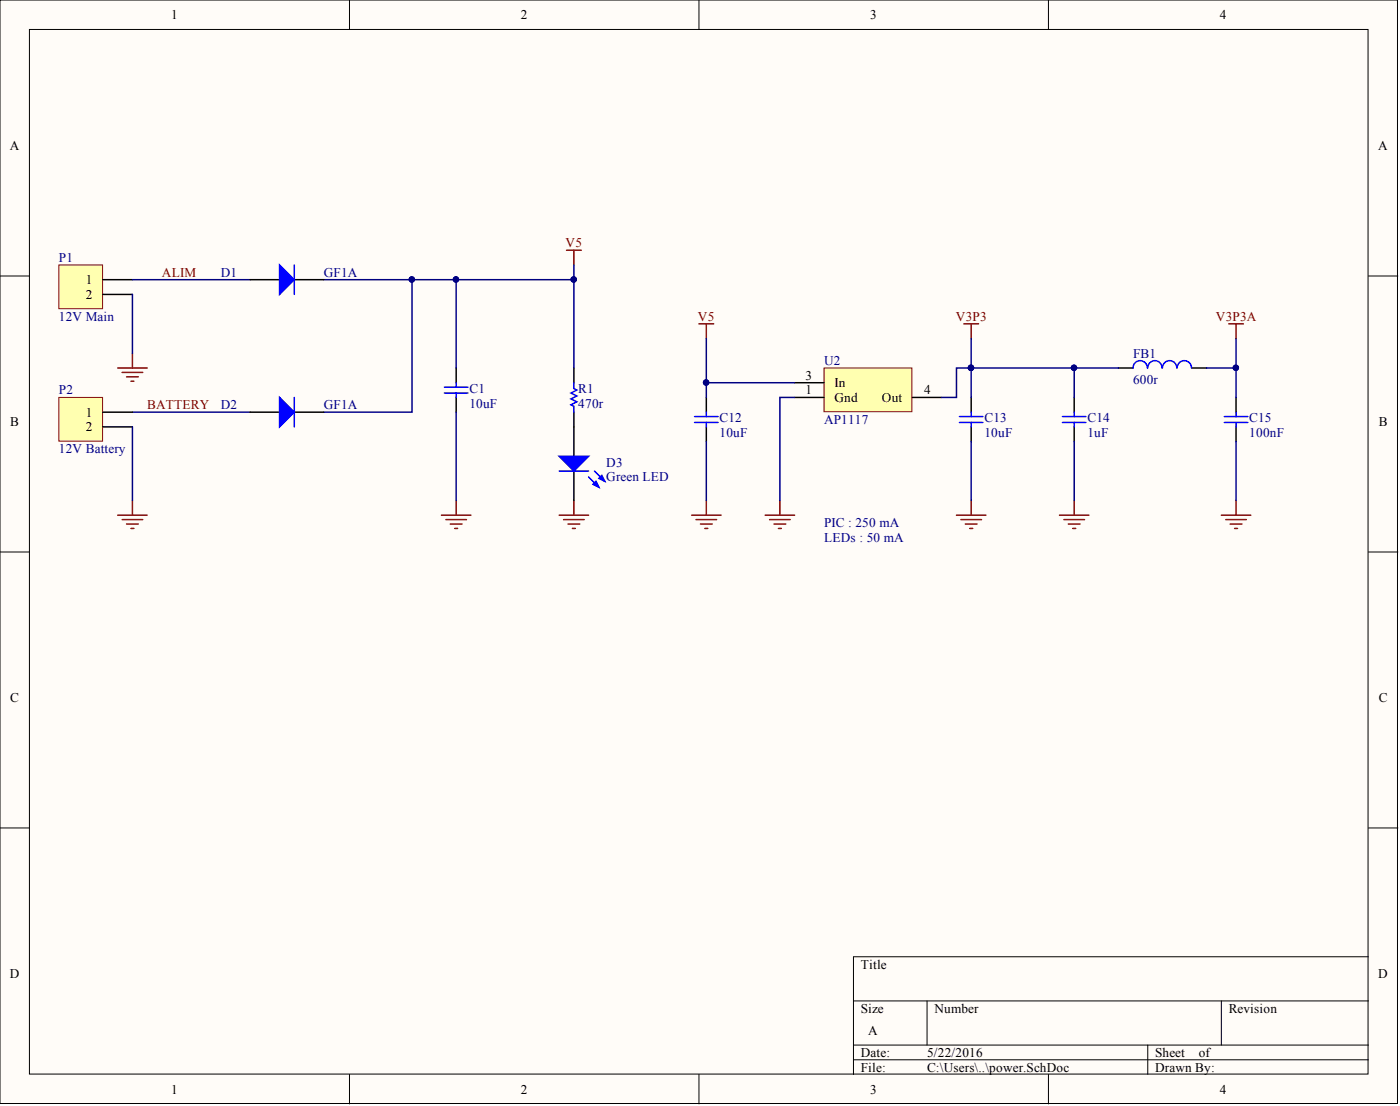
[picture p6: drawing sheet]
<svg xmlns="http://www.w3.org/2000/svg" width="241mm" height="190mm" viewBox="0 0 241 190" stroke-linecap="round" stroke-linejoin="round" font-family="sans-serif">
<g fill="#fffcf8" stroke="#000" stroke-width=".17">
<path d="M0 0h240.9v190.1h-240.9z"/>
<path d="M5.1 5.1h230.7v179.9h-230.7z"/>
</g>
<g fill="none" stroke="#000" stroke-width=".17">
<path d="M60.2 0v5.1M120.5 0v5.1M180.7 0v5.1M0 47.5h5.1M235.9 47.5h5M0 95.1h5.1M235.9 95.1h5M0 142.6h5.1M235.9 142.6h5M147.1 172.4h88.8M159.8 172.4v7.6M210.5 172.4v7.6"/>
<path d="M235.9 164.8h-88.8v20.3M60.2 185.1v5M120.5 185.1v5M147.1 180h88.8M147.1 182.5h88.8M180.7 185.1v5M197.8 180v5.1"/>
</g>
<path d="M121.7 68.5v2.5M121.7 73.5v2.6M167.4 68.5v2.5M167.4 73.5v2.6M185.1 68.5v2.5M185.1 73.5v2.6M192.8 63.4h2.5M205.4 63.4h2.6M213 68.5v2.5M213 73.5v2.6" fill="none" stroke="#000" stroke-width=".25"/>
<g fill="none" stroke="#00f" stroke-width=".25">
<path d="M119.7 71.8h4.1M119.7 72.8h4.1M121.7 71v.8M121.7 72.8v.7M165.4 71.8h4M165.4 72.8h4M167.4 71v.8M167.4 72.8v.7M183.1 71.8h4.1M183.1 72.8h4.1M185.1 71v.8M185.1 72.8v.7"/>
<path d="M197.7 63.4a1.23 1.23 0 0 0-1.2-1.3 1.23 1.23 0 0 0-1.2 1.3M200.3 63.4a1.23 1.23 0 0 0-1.2-1.3 1.23 1.23 0 0 0-1.3 1.3M202.8 63.4a1.23 1.23 0 0 0-1.2-1.3 1.23 1.23 0 0 0-1.2 1.3M205.4 63.4a1.23 1.23 0 0 0-1.3-1.3 1.23 1.23 0 0 0-1.2 1.3M211 71.8h4.1M211 72.8h4.1M213 71v.8M213 72.8v.7"/>
</g>
<g fill="none" stroke="#800000" stroke-width=".25">
<path d="M120.5 55.8h2.5M121.7 55.8v2.5M166.1 55.8h2.6M167.4 55.8v2.5M211.8 55.8h2.5M213 55.8v2.5M119.2 88.7h5.1M120 89.5h3.5M120.7 90.3h2.1M121.5 91h.5M121.7 86.2v2.5M131.9 88.7h5.1"/>
<path d="M132.6 89.5h3.6M133.4 90.3h2M134.2 91h.5M134.4 86.2v2.5M164.9 88.7h5M165.6 89.5h3.6M166.4 90.3h2M167.1 91h.5M167.4 86.2v2.5M182.6 88.7h5.1M183.4 89.5h3.5M184.1 90.3h2.1"/>
<path d="M184.9 91h.5M185.1 86.2v2.5M210.5 88.7h5.1M211.3 89.5h3.5M212 90.3h2.1M212.8 91h.5M213 86.2v2.5"/>
</g>
<path d="M121.7 58.3v10.2M213 58.3v10.2M121.7 76.1v10.1M167.4 63.4h17.7M167.4 76.1v10.1M185.1 76.1v10.1M192.8 63.4h-7.7v5.1M208 63.4h5M213 76.1v10.1" fill="none" stroke="#000080" stroke-width=".25"/>
<g fill="#000080" stroke="#000080" stroke-width=".17">
<circle cx="213" cy="63.3" r=".47"/>
<circle cx="185.1" cy="63.3" r=".47"/>
<circle cx="167.4" cy="63.3" r=".47"/>
<circle cx="121.7" cy="65.9" r=".47"/>
</g>
<path d="M142 63.4h15.2v7.5h-15.2z" fill="#ffffb0" stroke="#800000" stroke-width=".17"/>
<path d="M78.6 63.4v2.5M78.6 68.5v2.5M137 65.9h5M137 68.5h5M157.2 68.5h5.1" fill="none" stroke="#000" stroke-width=".25"/>
<path d="M71 48.2v22.8h-15.2M78.6 48.2v15.2M167.4 58.3v10.2M22.8 71h20.3M78.6 71v15.2M121.7 65.9h15.3M137 68.5h-2.6v17.7M167.4 63.4h-2.5v5.1h-2.6" fill="none" stroke="#000080" stroke-width=".25"/>
<g fill="#000080" stroke="#000080" stroke-width=".17">
<circle cx="121.7" cy="65.9" r=".47"/>
<circle cx="167.4" cy="63.3" r=".47"/>
<circle cx="78.6" cy="48.1" r=".47"/>
<circle cx="71" cy="48.1" r=".47"/>
</g>
<g fill="none" stroke="#800000" stroke-width=".25">
<path d="M97.6 43.1h2.6M98.9 43.1v2.5M20.3 63.4h5.1M21.1 64.1h3.5M21.8 64.9h2M22.6 65.7h.5M22.8 60.9v2.5M20.3 88.7h5.1M21.1 89.5h3.5M21.8 90.3h2M22.6 91h.5M22.8 86.2v2.5"/>
<path d="M76.1 88.7h5.1M76.8 89.5h3.6M77.6 90.3h2M78.4 91h.5M78.6 86.2v2.5M96.4 88.7h5M97.1 89.5h3.6M97.9 90.3h2M98.7 91h.5M98.9 86.2v2.5"/>
</g>
<path d="M76.6 66.7h4.1M76.6 67.7h4.1M78.6 65.9v.8M78.6 67.7v.8" fill="none" stroke="#00f" stroke-width=".25"/>
<path d="M10.1 45.6h7.6v7.6h-7.6z" fill="#ffffb0" stroke="#800000" stroke-width=".17"/>
<path d="M17.8 48.2h5M17.8 50.7h5M43.1 48.2h5.1M50.7 48.2h5.1M43.1 71h5.1M50.7 71h5.1M98.9 63.4v2.5M98.9 71v7.6M98.9 81.1v5.1" fill="none" stroke="#000" stroke-width=".25"/>
<path d="M22.8 48.2h20.3M22.8 50.7v10.2M55.8 48.2h43.1M98.9 45.6v17.8" fill="none" stroke="#000080" stroke-width=".25"/>
<g fill="#00f" stroke="#00f" stroke-width=".25">
<path d="M96.4 78.6h5l-2.5 2.5z"/>
<path d="M102.2 83.4l.5-.5 .5 1z"/>
<path d="M103.2 82.4l.5-.5 .5 1z"/>
<path d="M48.2 45.6l2.5 2.6-2.5 2.5z"/>
<path d="M48.2 68.5l2.5 2.5-2.5 2.5z"/>
</g>
<path d="M50.7 45.6v5.1M50.7 68.5v5M98.9 65.9v1l.5 .3-1 .5 1 .5-1 .5 1 .5-1 .5 .5 .3v1M96.4 81.1h5M101.4 82.1l1.8 1.8M102.5 81.1l1.7 1.8" fill="none" stroke="#00f" stroke-width=".25"/>
<g fill="#000080" stroke="#000080" stroke-width=".17">
<circle cx="98.9" cy="48.1" r=".47"/>
<circle cx="71" cy="48.1" r=".47"/>
<circle cx="78.6" cy="48.1" r=".47"/>
</g>
<path d="M10.1 68.5h7.6v7.5h-7.6z" fill="#ffffb0" stroke="#800000" stroke-width=".17"/>
<path d="M17.8 71h5M17.8 73.5h5" fill="none" stroke="#000" stroke-width=".25"/>
<path d="M22.8 73.5v12.7" fill="none" stroke="#000080" stroke-width=".25"/>
<g font-size="2.3">
<text x="29.5" y="3.3">1</text>
<text x="89.8" y="3.3">2</text>
<text x="150" y="3.3">3</text>
<text x="210.3" y="3.3">4</text>
<text x="1.7" y="25.8">A</text>
<text x="237.6" y="25.8">A</text>
<text x="14.8" y="48.9">1</text>
<text x="14.8" y="51.5">2</text>
<text x="138.8" y="65.4">3</text>
<text x="14.8" y="71.8">1</text>
<text x="138.8" y="67.9">1</text>
<text x="143.8" y="66.7">In</text>
<text x="143.8" y="69.2">Gnd</text>
<text x="152" y="69.2">Out</text>
<text x="159.3" y="67.9">4</text>
<text x="1.8" y="73.4">B</text>
<text x="14.8" y="74.3">2</text>
<text x="237.6" y="73.4">B</text>
<text x="1.8" y="120.9">C</text>
<text x="237.6" y="120.9">C</text>
<text x="148.4" y="166.8">Title</text>
<text x="1.7" y="168.4">D</text>
<text x="237.6" y="168.4">D</text>
<text x="148.4" y="174.4">Size</text>
<text x="149.6" y="178.2">A</text>
<text x="161.1" y="174.4">Number</text>
<text x="211.8" y="174.4">Revision</text>
<text x="148.4" y="182">Date:</text>
<text x="148.4" y="184.6">File:</text>
<text x="159.8" y="182">5/22/2016</text>
<text x="159.8" y="184.6">C:\Users\..\power.SchDoc</text>
<text x="199.1" y="182">Sheet</text>
<text x="199.1" y="184.6">Drawn By:</text>
<text x="206.6" y="182">of</text>
<text x="29.5" y="188.4">1</text>
<text x="89.8" y="188.4">2</text>
<text x="150" y="188.4">3</text>
<text x="210.3" y="188.4">4</text>
</g>
<g font-size="2.3" fill="#000080">
<text x="10.1" y="45.1">P1</text>
<text x="38" y="47.7">D1</text>
<text x="55.8" y="47.7">GF1A</text>
<text x="10.1" y="55.3">12V Main</text>
<text x="142" y="62.9">U2</text>
<text x="195.3" y="61.6">FB1</text>
<text x="10.1" y="67.9">P2</text>
<text x="38" y="70.5">D2</text>
<text x="55.8" y="70.5">GF1A</text>
<text x="80.9" y="67.7">C1</text>
<text x="80.9" y="70.2">10uF</text>
<text x="99.7" y="67.7">R1</text>
<text x="99.7" y="70.2">470r</text>
<text x="195.3" y="66.2">600r</text>
<text x="124" y="72.8">C12</text>
<text x="124" y="75.3">10uF</text>
<text x="142" y="73">AP1117</text>
<text x="169.7" y="72.8">C13</text>
<text x="169.7" y="75.3">10uF</text>
<text x="187.4" y="72.8">C14</text>
<text x="187.4" y="75.3">1uF</text>
<text x="215.3" y="72.8">C15</text>
<text x="215.3" y="75.3">100nF</text>
<text x="10.1" y="78.1">12V Battery</text>
<text x="104.5" y="80.4">D3</text>
<text x="104.5" y="82.9">Green LED</text>
<text x="142" y="90.8">PIC : 250 mA</text>
<text x="142" y="93.3">LEDs : 50 mA</text>
</g>
<g font-size="2.3" fill="#800000">
<text x="27.9" y="47.7">ALIM</text>
<text x="97.5" y="42.6">V5</text>
<text x="120.3" y="55.3">V5</text>
<text x="164.8" y="55.3">V3P3</text>
<text x="209.6" y="55.3">V3P3A</text>
<text x="25.4" y="70.5">BATTERY</text>
</g>
</svg>
